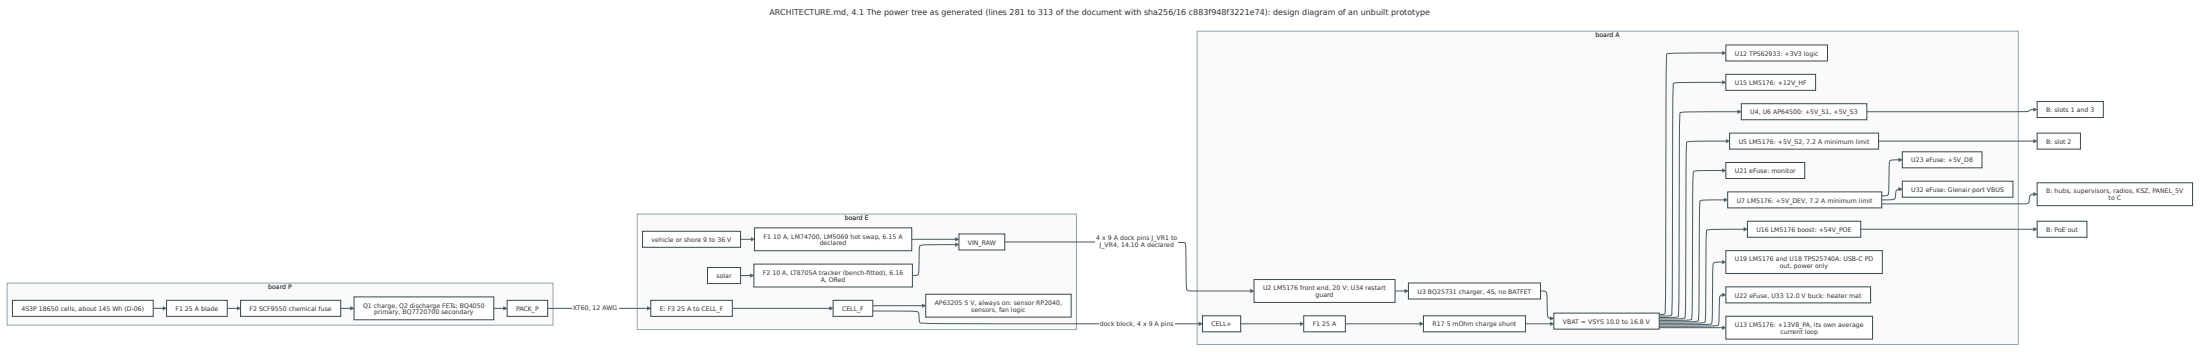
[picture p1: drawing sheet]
<svg xmlns="http://www.w3.org/2000/svg" width="1310mm" height="209mm" viewBox="0 0 1310 209" stroke-linecap="round" stroke-linejoin="round" font-family="sans-serif">
<path d="M713 19h488v186h-488z" fill="#fafafa"/>
<path d="M713 19h488v186h-488z" fill="none" stroke="#90a4ae" stroke-width=".6"/>
<path d="M379 127h262v69h-262z" fill="#fafafa"/>
<path d="M379 127h262v69h-262z" fill="none" stroke="#90a4ae" stroke-width=".6"/>
<path d="M4 168h325v25h-325z" fill="#fafafa"/>
<path d="M4 168h325v25h-325z" fill="none" stroke="#90a4ae" stroke-width=".6"/>
<path d="M716 188h23v9h-23z" fill="#fff"/>
<path d="M716 188h23v9h-23z" fill="none" stroke="#37474f" stroke-width=".6"/>
<path d="M746 166h84v14h-84z" fill="#fff"/>
<path d="M746 166h84v14h-84z" fill="none" stroke="#37474f" stroke-width=".6"/>
<path d="M838 168h79v10h-79z" fill="#fff"/>
<path d="M838 168h79v10h-79z" fill="none" stroke="#37474f" stroke-width=".6"/>
<path d="M925 186h63v10h-63z" fill="#fff"/>
<path d="M925 186h63v10h-63z" fill="none" stroke="#37474f" stroke-width=".6"/>
<path d="M776 188h25v9h-25z" fill="#fff"/>
<path d="M776 188h25v9h-25z" fill="none" stroke="#37474f" stroke-width=".6"/>
<path d="M847 188h61v9h-61z" fill="#fff"/>
<path d="M847 188h61v9h-61z" fill="none" stroke="#37474f" stroke-width=".6"/>
<path d="M1037 62h74v9h-74z" fill="#fff"/>
<path d="M1037 62h74v9h-74z" fill="none" stroke="#37474f" stroke-width=".6"/>
<path d="M1030 79h88v10h-88z" fill="#fff"/>
<path d="M1030 79h88v10h-88z" fill="none" stroke="#37474f" stroke-width=".6"/>
<path d="M1028 114h92v10h-92z" fill="#fff"/>
<path d="M1028 114h92v10h-92z" fill="none" stroke="#37474f" stroke-width=".6"/>
<path d="M1027 27h61v9h-61z" fill="#fff"/>
<path d="M1027 27h61v9h-61z" fill="none" stroke="#37474f" stroke-width=".6"/>
<path d="M1027 188h88v14h-88z" fill="#fff"/>
<path d="M1027 188h88v14h-88z" fill="none" stroke="#37474f" stroke-width=".6"/>
<path d="M1027 44h54v10h-54z" fill="#fff"/>
<path d="M1027 44h54v10h-54z" fill="none" stroke="#37474f" stroke-width=".6"/>
<path d="M1040 131h68v10h-68z" fill="#fff"/>
<path d="M1040 131h68v10h-68z" fill="none" stroke="#37474f" stroke-width=".6"/>
<path d="M1027 149h93v14h-93z" fill="#fff"/>
<path d="M1027 149h93v14h-93z" fill="none" stroke="#37474f" stroke-width=".6"/>
<path d="M1027 97h47v9h-47z" fill="#fff"/>
<path d="M1027 97h47v9h-47z" fill="none" stroke="#37474f" stroke-width=".6"/>
<path d="M1027 170h86v10h-86z" fill="#fff"/>
<path d="M1027 170h86v10h-86z" fill="none" stroke="#37474f" stroke-width=".6"/>
<path d="M1132 90h48v10h-48z" fill="#fff"/>
<path d="M1132 90h48v10h-48z" fill="none" stroke="#37474f" stroke-width=".6"/>
<path d="M1132 108h66v9h-66z" fill="#fff"/>
<path d="M1132 108h66v9h-66z" fill="none" stroke="#37474f" stroke-width=".6"/>
<path d="M387 179h49v9h-49z" fill="#fff"/>
<path d="M387 179h49v9h-49z" fill="none" stroke="#37474f" stroke-width=".6"/>
<path d="M496 179h24v9h-24z" fill="#fff"/>
<path d="M496 179h24v9h-24z" fill="none" stroke="#37474f" stroke-width=".6"/>
<path d="M551 175h87v13h-87z" fill="#fff"/>
<path d="M551 175h87v13h-87z" fill="none" stroke="#37474f" stroke-width=".6"/>
<path d="M382 137h59v10h-59z" fill="#fff"/>
<path d="M382 137h59v10h-59z" fill="none" stroke="#37474f" stroke-width=".6"/>
<path d="M449 135h94v14h-94z" fill="#fff"/>
<path d="M449 135h94v14h-94z" fill="none" stroke="#37474f" stroke-width=".6"/>
<path d="M571 139h27v10h-27z" fill="#fff"/>
<path d="M571 139h27v10h-27z" fill="none" stroke="#37474f" stroke-width=".6"/>
<path d="M421 159h20v10h-20z" fill="#fff"/>
<path d="M421 159h20v10h-20z" fill="none" stroke="#37474f" stroke-width=".6"/>
<path d="M449 157h94v14h-94z" fill="#fff"/>
<path d="M449 157h94v14h-94z" fill="none" stroke="#37474f" stroke-width=".6"/>
<path d="M7 179h84v9h-84z" fill="#fff"/>
<path d="M7 179h84v9h-84z" fill="none" stroke="#37474f" stroke-width=".6"/>
<path d="M99 179h36v9h-36z" fill="#fff"/>
<path d="M99 179h36v9h-36z" fill="none" stroke="#37474f" stroke-width=".6"/>
<path d="M143 179h60v9h-60z" fill="#fff"/>
<path d="M143 179h60v9h-60z" fill="none" stroke="#37474f" stroke-width=".6"/>
<path d="M211 176h83v14h-83z" fill="#fff"/>
<path d="M211 176h83v14h-83z" fill="none" stroke="#37474f" stroke-width=".6"/>
<path d="M302 179h24v9h-24z" fill="#fff"/>
<path d="M302 179h24v9h-24z" fill="none" stroke="#37474f" stroke-width=".6"/>
<path d="M1213 60h39v10h-39z" fill="#fff"/>
<path d="M1213 60h39v10h-39z" fill="none" stroke="#37474f" stroke-width=".6"/>
<path d="M1213 79h25v10h-25z" fill="#fff"/>
<path d="M1213 79h25v10h-25z" fill="none" stroke="#37474f" stroke-width=".6"/>
<path d="M1213 109h92v13h-92z" fill="#fff"/>
<path d="M1213 109h92v13h-92z" fill="none" stroke="#37474f" stroke-width=".6"/>
<path d="M1213 131h29v10h-29z" fill="#fff"/>
<path d="M1213 131h29v10h-29z" fill="none" stroke="#37474f" stroke-width=".6"/>
<path d="M91 183h7" fill="none" stroke="#455a64" stroke-width=".6"/>
<path d="M97 182l2 1-2 1z" fill="#455a64"/>
<path d="M135 183h7" fill="none" stroke="#455a64" stroke-width=".6"/>
<path d="M141 182l2 1-2 1z" fill="#455a64"/>
<path d="M203 183h7" fill="none" stroke="#455a64" stroke-width=".6"/>
<path d="M209 182l2 1-2 1z" fill="#455a64"/>
<path d="M294 183h7" fill="none" stroke="#455a64" stroke-width=".6"/>
<path d="M300 182l2 1-2 1z" fill="#455a64"/>
<path d="M326 183h60" fill="none" stroke="#455a64" stroke-width=".6"/>
<path d="M385 182l2 1-2 1z" fill="#455a64"/>
<path d="M436 183h59" fill="none" stroke="#455a64" stroke-width=".6"/>
<path d="M494 182l2 1-2 1z" fill="#455a64"/>
<path d="M520 182h30" fill="none" stroke="#455a64" stroke-width=".6"/>
<path d="M549 181l2 1-2 1z" fill="#455a64"/>
<path d="M441 142h7" fill="none" stroke="#455a64" stroke-width=".6"/>
<path d="M447 141l2 1-2 1z" fill="#455a64"/>
<path d="M543 142h27" fill="none" stroke="#455a64" stroke-width=".6"/>
<path d="M569 141l2 1-2 1z" fill="#455a64"/>
<path d="M441 164h7" fill="none" stroke="#455a64" stroke-width=".6"/>
<path d="M447 163l2 1-2 1z" fill="#455a64"/>
<path d="M570 145l-22 1a46 46 0 0 0-1 15l-1 2-3 1" fill="none" stroke="#455a64" stroke-width=".6"/>
<path d="M569 144l2 1-2 1z" fill="#455a64"/>
<path d="M520 185h24a2.4 2.4 0 0 1 3 1 2.4 2.4 0 0 1 0 3l1 3h4h163" fill="none" stroke="#455a64" stroke-width=".6"/>
<path d="M714 191l2 1-2 2z" fill="#455a64"/>
<path d="M598 144h107a41 41 0 0 1 1 15v11a2.6 2.6 0 0 0 1 3 2.6 2.6 0 0 0 3 0h35" fill="none" stroke="#455a64" stroke-width=".6"/>
<path d="M744 172l2 1-2 1z" fill="#455a64"/>
<path d="M830 173h7" fill="none" stroke="#455a64" stroke-width=".6"/>
<path d="M836 172l2 1-2 1z" fill="#455a64"/>
<path d="M917 173h3a23 23 0 0 1 1 12v4h3" fill="none" stroke="#455a64" stroke-width=".6"/>
<path d="M923 188l2 1-2 1z" fill="#455a64"/>
<path d="M739 192h36" fill="none" stroke="#455a64" stroke-width=".6"/>
<path d="M774 191l2 1-2 2z" fill="#455a64"/>
<path d="M801 192h45" fill="none" stroke="#455a64" stroke-width=".6"/>
<path d="M845 191l2 1-2 2z" fill="#455a64"/>
<path d="M908 192h16" fill="none" stroke="#455a64" stroke-width=".6"/>
<path d="M923 191l2 1-2 2z" fill="#455a64"/>
<path d="M1035 66h-19a45 45 0 0 0-16 1l-1 121a16 16 0 0 1-10 1h-1" fill="none" stroke="#455a64" stroke-width=".6"/>
<path d="M1034 65l3 1-3 1z" fill="#455a64"/>
<path d="M1028 84h-10a38 38 0 0 0-14 1l-1 104h-2l-13 1" fill="none" stroke="#455a64" stroke-width=".6"/>
<path d="M1027 83l3 1-3 1z" fill="#455a64"/>
<path d="M1027 119h-15a79 79 0 0 0-1 20v32a82 82 0 0 1 0 20h-23" fill="none" stroke="#455a64" stroke-width=".6"/>
<path d="M1026 118l2 1-2 1z" fill="#455a64"/>
<path d="M1026 31l-19 1a43 43 0 0 0-15 0l-1 152a2.5 2.5 0 0 1 0 3 2.5 2.5 0 0 1-3 0" fill="none" stroke="#455a64" stroke-width=".6"/>
<path d="M1025 30l2 1-2 2z" fill="#455a64"/>
<path d="M988 195h38" fill="none" stroke="#455a64" stroke-width=".6"/>
<path d="M1025 194l2 1-2 1z" fill="#455a64"/>
<path d="M1026 49h-26h-3l-1 1-1 137a9 9 0 0 1-7 1" fill="none" stroke="#455a64" stroke-width=".6"/>
<path d="M1025 48l2 1-2 1z" fill="#455a64"/>
<path d="M1039 136h-10a33 33 0 0 0-13 1l-1 36a73 73 0 0 1 0 19h-27" fill="none" stroke="#455a64" stroke-width=".6"/>
<path d="M1038 135l2 1-2 1z" fill="#455a64"/>
<path d="M1026 156h-5a1.7 1.7 0 0 0-1 2l-1 34-31 1" fill="none" stroke="#455a64" stroke-width=".6"/>
<path d="M1025 155l2 1-2 1z" fill="#455a64"/>
<path d="M1026 101h-16l-2 1-1 88h-2h-17" fill="none" stroke="#455a64" stroke-width=".6"/>
<path d="M1025 100l2 1-2 1z" fill="#455a64"/>
<path d="M1026 175l-2 1a3 3 0 0 0-1 3v2a31 31 0 0 1-1 12l-34 1" fill="none" stroke="#455a64" stroke-width=".6"/>
<path d="M1025 174l2 1-2 1z" fill="#455a64"/>
<path d="M1131 95h-4a2.1 2.1 0 0 0-2 1 2.1 2.1 0 0 0 0 2l-1 15a2.6 2.6 0 0 1-1 3 2.6 2.6 0 0 1-2 0h-1" fill="none" stroke="#455a64" stroke-width=".6"/>
<path d="M1130 94l2 1-2 1z" fill="#455a64"/>
<path d="M1131 112a2.5 2.5 0 0 0-2 1 2.5 2.5 0 0 0-1 3l-1 2-7 1" fill="none" stroke="#455a64" stroke-width=".6"/>
<path d="M1130 111l2 1-2 2z" fill="#455a64"/>
<path d="M1212 65l-8 1h-93" fill="none" stroke="#455a64" stroke-width=".6"/>
<path d="M1210 64l3 1-3 1z" fill="#455a64"/>
<path d="M1118 84h94" fill="none" stroke="#455a64" stroke-width=".6"/>
<path d="M1210 83l3 1-3 1z" fill="#455a64"/>
<path d="M1212 115a3 3 0 0 0-4 1 3 3 0 0 0 0 3l-1 2h-2h-85" fill="none" stroke="#455a64" stroke-width=".6"/>
<path d="M1210 114l3 1-3 1z" fill="#455a64"/>
<path d="M1108 136h104" fill="none" stroke="#455a64" stroke-width=".6"/>
<path d="M1210 135l3 1-3 1z" fill="#455a64"/>
<g fill="#fff">
<path d="M340 180h28v6h-28z"/>
<path d="M654 190h45v5h-45z"/>
<path d="M652 139h49v9h-49z"/>
</g>
<text font-size="4.8" fill="#333" x="458" y="9">ARCHITECTURE.md, 4.1 The power tree as generated (lines 281 to 313 of the document with sha256/16 c883f948f3221e74): design diagram of an unbuilt prototype</text>
<g font-size="3.7">
<text x="950" y="22">board A</text>
<text x="503" y="131">board E</text>
<text x="160" y="172">board P</text>
</g>
<g font-size="3.7" fill="#333">
<text x="1033" y="33">U12 TPS62933: +3V3 logic</text>
<text x="1033" y="51">U15 LM5176: +12V_HF</text>
<text x="1042" y="68">U4, U6 AP64500: +5V_S1, +5V_S3</text>
<text x="1218" y="67">B: slots 1 and 3</text>
<text x="1035" y="85">U5 LM5176: +5V_S2, 7.2 A minimum limit</text>
<text x="1218" y="85">B: slot 2</text>
<text x="1138" y="97">U23 eFuse: +5V_D8</text>
<text x="1033" y="103">U21 eFuse: monitor</text>
<text x="1138" y="114">U32 eFuse: Glenair port VBUS</text>
<text x="1218" y="115">B: hubs, supervisors, radios, KSZ, PANEL_5V</text>
<text x="1255" y="119">to C</text>
<text x="1034" y="120">U7 LM5176: +5V_DEV, 7.2 A minimum limit</text>
<text x="1045" y="138">U16 LM5176 boost: +54V_POE</text>
<text x="1218" y="138">B: PoE out</text>
<text x="388" y="144">vehicle or shore 9 to 36 V</text>
<text x="455" y="142">F1</text>
<text x="460" y="142">10 A, LM74700, LM5069 hot swap, 6.15 A</text>
<text x="653" y="143">4 x 9 A dock pins J_VR1 to</text>
<text x="488" y="146">declared</text>
<text x="576" y="145">VIN_RAW</text>
<text x="655" y="147">J_VR4, 14.10 A declared</text>
<text x="1033" y="155">U19 LM5176 and U18 TPS25740A: USB-C PD</text>
<text x="1059" y="159">out, power only</text>
<text x="426" y="165">solar</text>
<text x="454" y="163">F2</text>
<text x="460" y="163">10 A, LT8705A tracker (bench-fi tted), 6.16</text>
<text x="489" y="167">A, ORed</text>
<text x="752" y="172">U2 LM5176 front end, 20 V; U34 restart</text>
<text x="783" y="177">guard</text>
<text x="844" y="175">U3 BQ25731 charger, 4S, no BATFET</text>
<text x="1033" y="177">U22 eFuse, U33</text>
<text x="1063" y="177">12.0 V buck: heater mat</text>
<text x="13" y="185">4S3P 18650 cells, about 145 Wh (D-06)</text>
<text x="104" y="185">F1</text>
<text x="110" y="185">25 A blade</text>
<text x="149" y="185">F2 SCF9550 chemical fuse</text>
<text x="216" y="183">Q1 charge, Q2 discharge FETs; BQ4050</text>
<text x="307" y="185">PACK_P</text>
<text x="341" y="184">XT60, 12 AWG</text>
<text x="393" y="185">E: F3</text>
<text x="403" y="185">25 A to CELL_F</text>
<text x="501" y="185">CELL_F</text>
<text x="556" y="181">AP63205</text>
<text x="574" y="181">5 V, always on: sensor RP2040,</text>
<text x="578" y="185">sensors, fan logic</text>
<text x="223" y="187">primary, BQ7720700 secondary</text>
<text x="655" y="194">dock block, 4 x 9 A pins</text>
<text x="721" y="194">CELL+</text>
<text x="781" y="194">F1</text>
<text x="787" y="194">25 A</text>
<text x="853" y="194">R17</text>
<text x="861" y="194">5 mOhm charge shunt</text>
<text x="930" y="192">VBAT = VSYS 10.0 to 16.8 V</text>
<text x="1033" y="194">U13 LM5176: +13V8_PA, its own average</text>
<text x="1060" y="198">current loop</text>
</g>
</svg>
